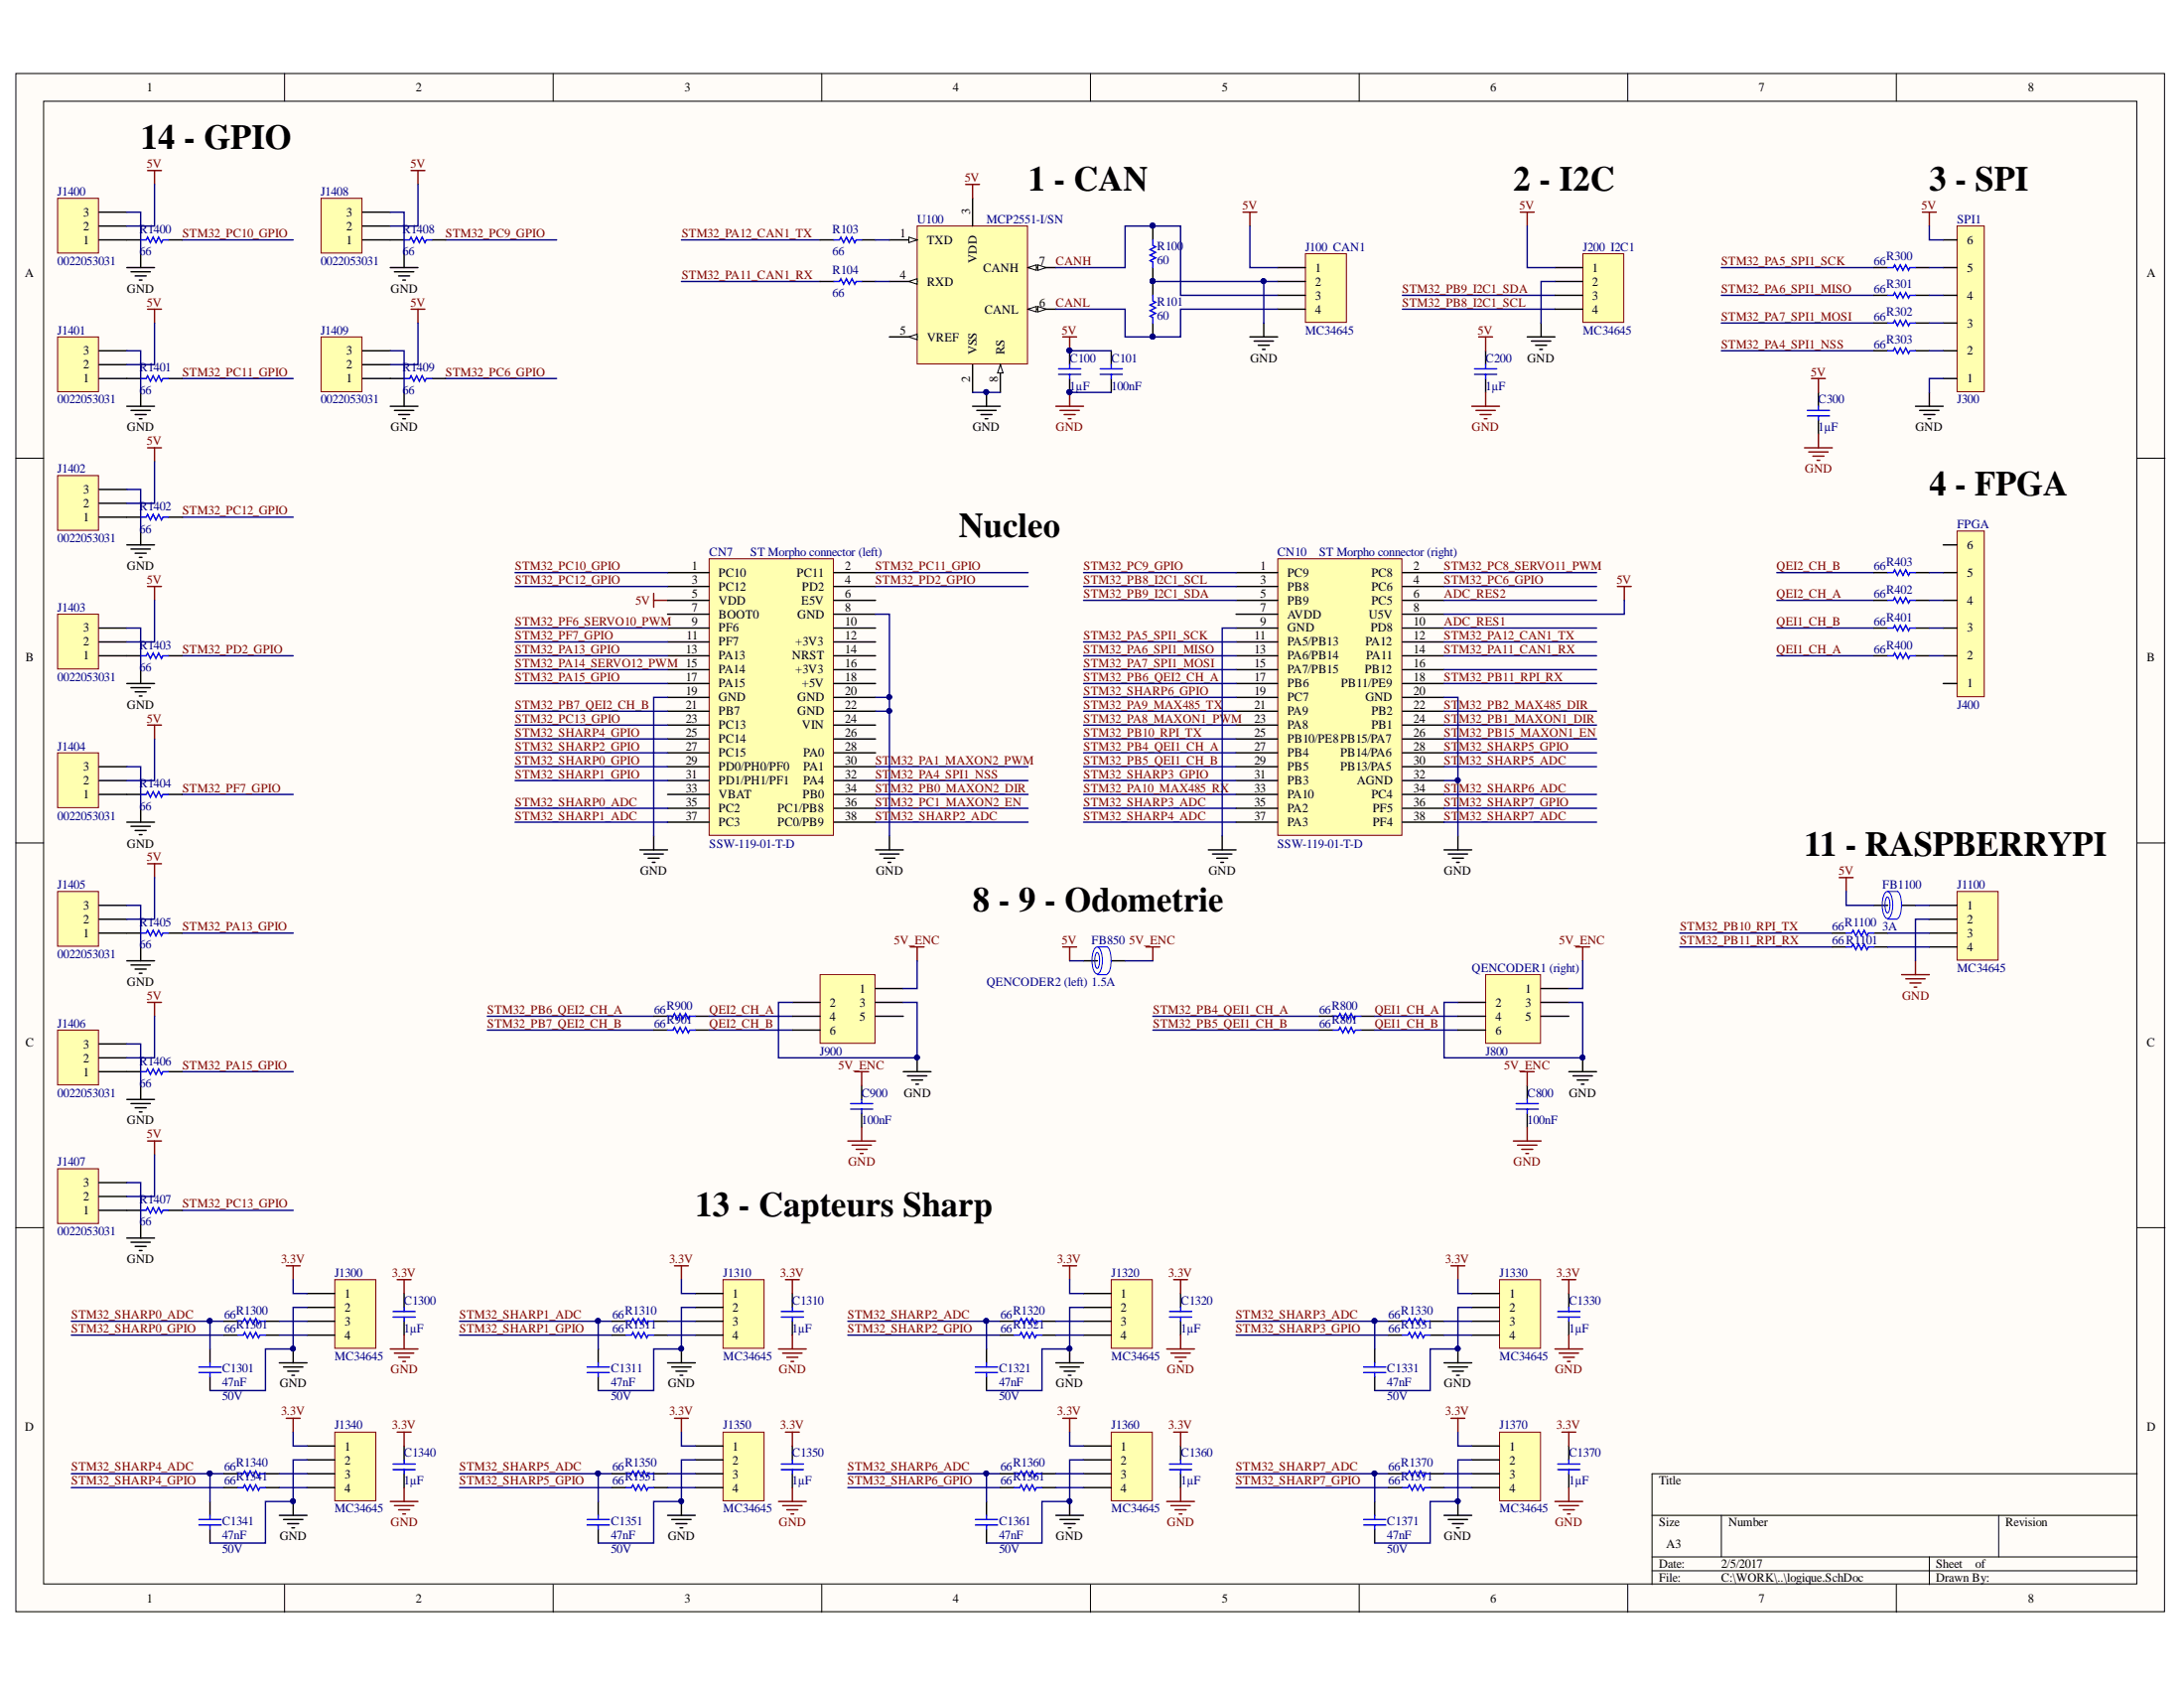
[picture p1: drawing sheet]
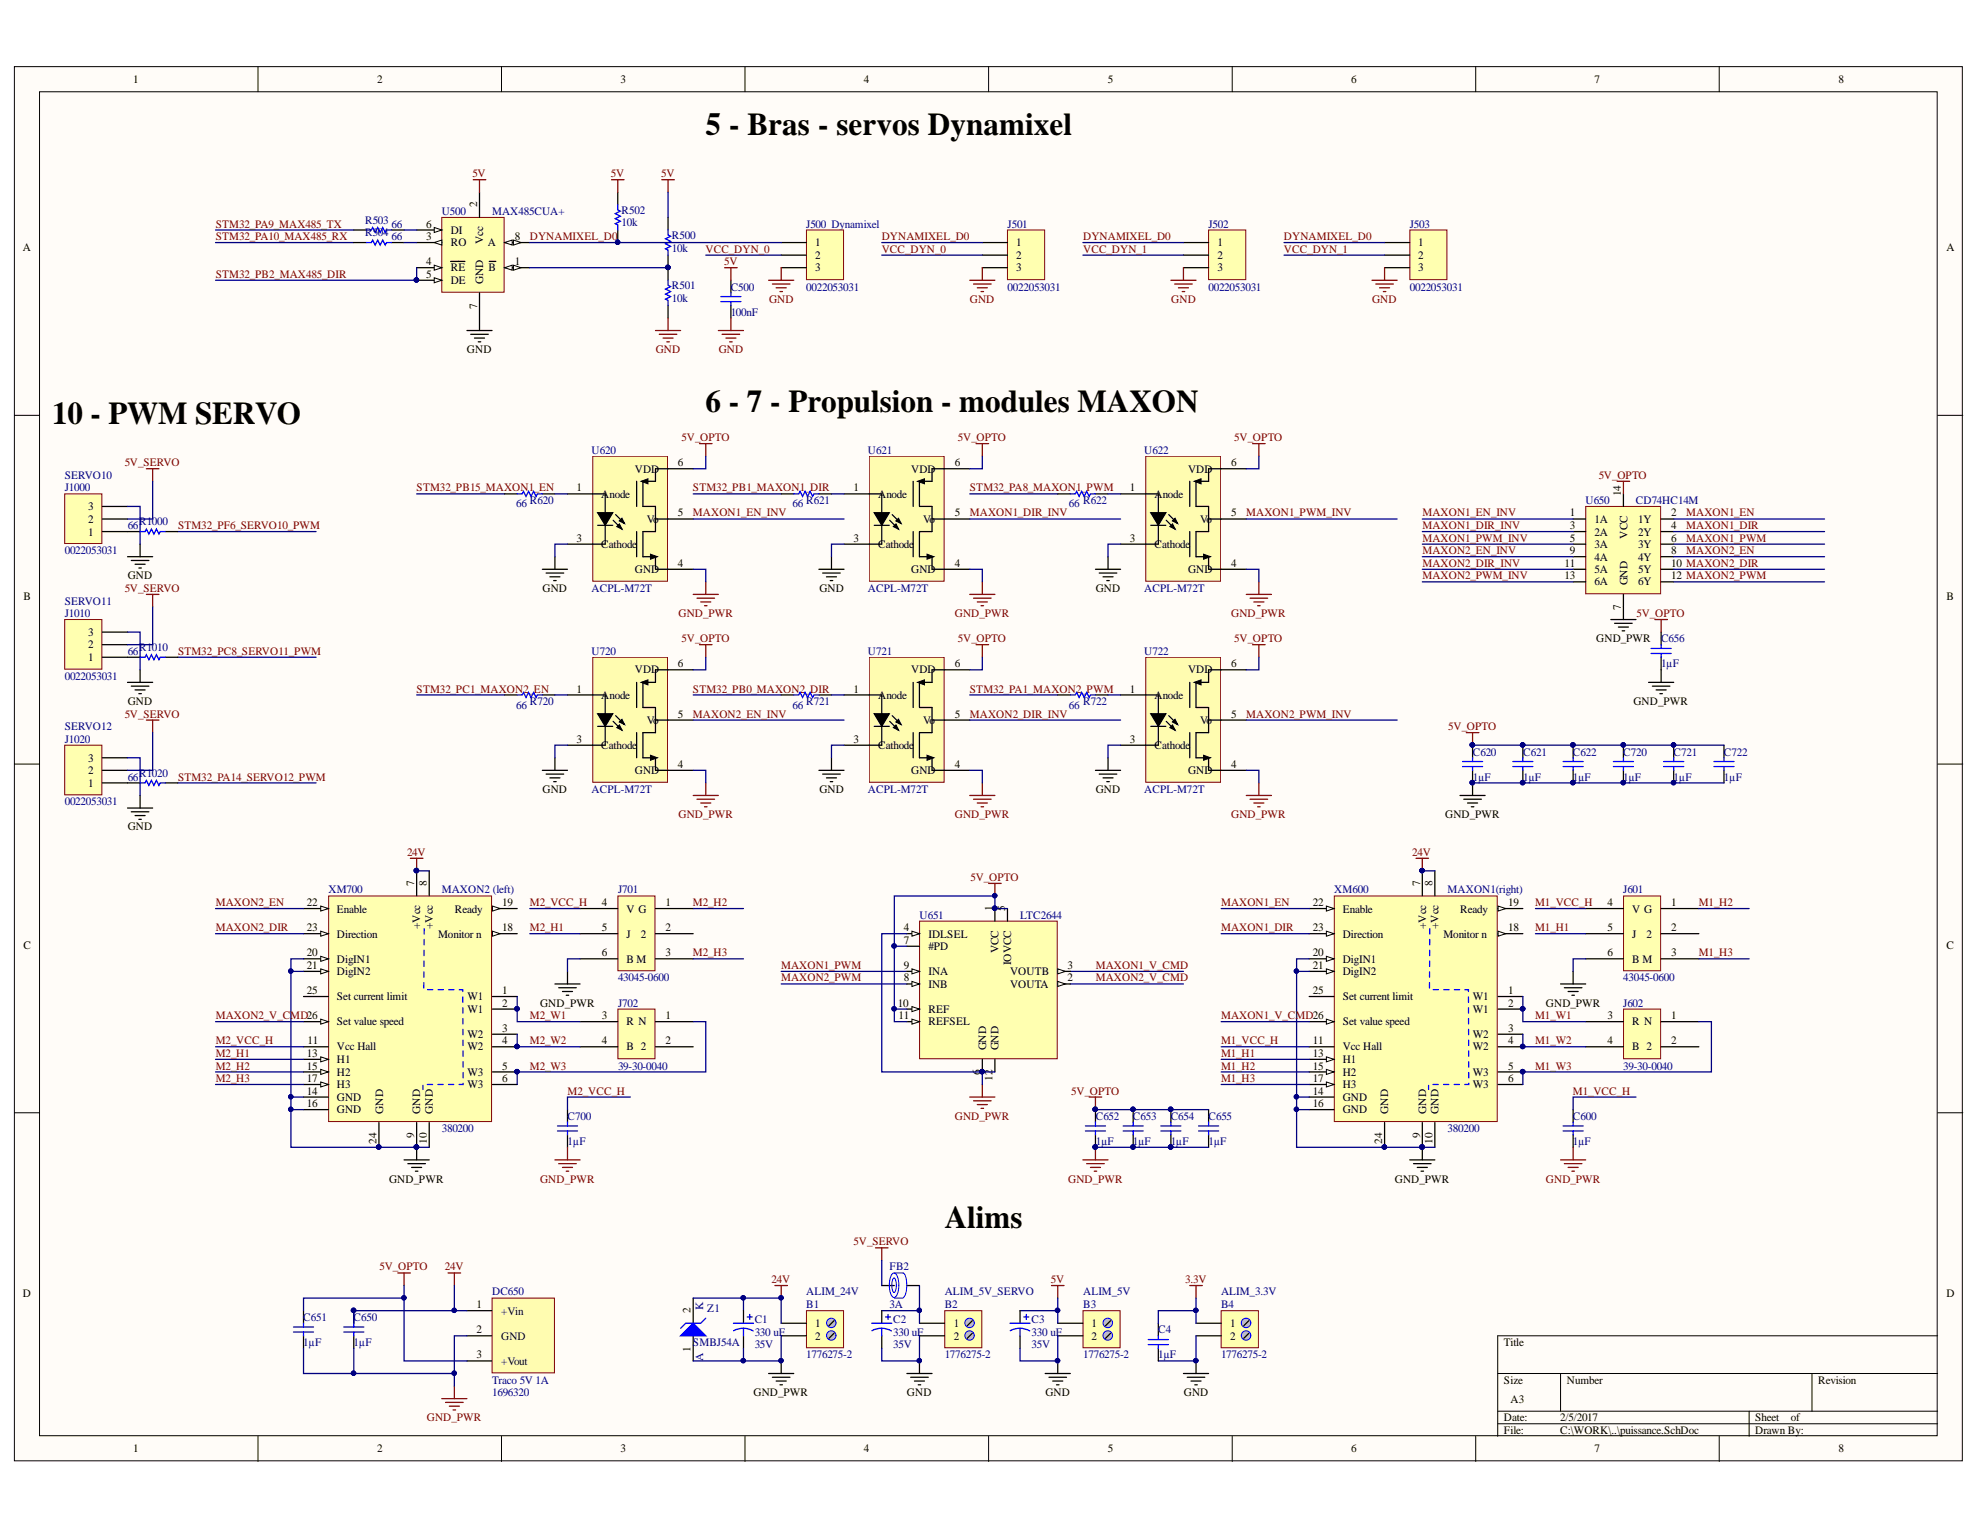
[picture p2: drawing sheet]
# Altium project Carte_GR_2017.PrjPcb
2 sheets, 159 parts. Net scope: global (net labels, ports and power ports of the same name join across sheets).
Board file: Carte_GR_2017.PcbDoc
Sheets:
  logique.SchDoc
  puissance.SchDoc

## Sheet logique.SchDoc
size A3

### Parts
C100  1µF  [C0805_N]
C101  100nF  [C0805_N]
C200  1µF  [C0805_N]
C300  1µF  [C0805_N]
C800  100nF  [C0805_N]
C900  100nF  [C0805_N]
C1300  1µF  [C0805_N]
C1301  47nF  RatedVoltage: 50V  [WCAP-CSGP_0603, 1.6x0.8x0.8]
C1310  1µF  [C0805_N]
C1311  47nF  RatedVoltage: 50V  [WCAP-CSGP_0603, 1.6x0.8x0.8]
C1320  1µF  [C0805_N]
C1321  47nF  RatedVoltage: 50V  [WCAP-CSGP_0603, 1.6x0.8x0.8]
C1330  1µF  [C0805_N]
C1331  47nF  RatedVoltage: 50V  [WCAP-CSGP_0603, 1.6x0.8x0.8]
C1340  1µF  [C0805_N]
C1341  47nF  RatedVoltage: 50V  [WCAP-CSGP_0603, 1.6x0.8x0.8]
C1350  1µF  [C0805_N]
C1351  47nF  RatedVoltage: 50V  [WCAP-CSGP_0603, 1.6x0.8x0.8]
C1360  1µF  [C0805_N]
C1361  47nF  RatedVoltage: 50V  [WCAP-CSGP_0603, 1.6x0.8x0.8]
C1370  1µF  [C0805_N]
C1371  47nF  RatedVoltage: 50V  [WCAP-CSGP_0603, 1.6x0.8x0.8]
CN7  SSW-119-01-T-D  [CONN RCPT .100" 38POS DUAL TIN]
CN10  SSW-119-01-T-D  [CONN RCPT .100" 38POS DUAL TIN]
FB850  RatedCurrent: 1.5A  [WE-CBF_0603_High Current]  (hidden comment: 742792624)
FB1100  RatedCurrent: 3A  [WE-CBF_0805_High Current]  (hidden comment: 742792023)
J100  MC34645  [HDR1X4]
J200  MC34645  [HDR1X4]
J300  22-03-2061  [22-03-2061]  (value not drawn)
J400  22-03-2061  [22-03-2061]  (value not drawn)
J800  (no value)  [690367280676]
J900  (no value)  [690367280676]
J1100  MC34645  [HDR1X4]
J1300  MC34645  [HDR1X4]
J1310  MC34645  [HDR1X4]
J1320  MC34645  [HDR1X4]
J1330  MC34645  [HDR1X4]
J1340  MC34645  [HDR1X4]
J1350  MC34645  [HDR1X4]
J1360  MC34645  [HDR1X4]
J1370  MC34645  [HDR1X4]
J1400  0022053031  [HDR1X3]
J1401  0022053031  [HDR1X3]
J1402  0022053031  [HDR1X3]
J1403  0022053031  [HDR1X3]
J1404  0022053031  [HDR1X3]
J1405  0022053031  [HDR1X3]
J1406  0022053031  [HDR1X3]
J1407  0022053031  [HDR1X3]
J1408  0022053031  [HDR1X3]
J1409  0022053031  [HDR1X3]
R100  60  [R0805_N]
R101  60  [R0805_N]
R103  66  [R0805_N]
R104  66  [R0805_N]
R300  66  [R0805_N]
R301  66  [R0805_N]
R302  66  [R0805_N]
R303  66  [R0805_N]
R400  66  [R0805_N]
R401  66  [R0805_N]
R402  66  [R0805_N]
R403  66  [R0805_N]
R800  66  [R0805_N]
R801  66  [R0805_N]
R900  66  [R0805_N]
R901  66  [R0805_N]
R1100  66  [R0805_N]
R1101  66  [R0805_N]
R1300  66  [R0805_N]
R1301  66  [R0805_N]
R1310  66  [R0805_N]
R1311  66  [R0805_N]
R1320  66  [R0805_N]
R1321  66  [R0805_N]
R1330  66  [R0805_N]
R1331  66  [R0805_N]
R1340  66  [R0805_N]
R1341  66  [R0805_N]
R1350  66  [R0805_N]
R1351  66  [R0805_N]
R1360  66  [R0805_N]
R1361  66  [R0805_N]
R1370  66  [R0805_N]
R1371  66  [R0805_N]
R1400  66  [R0805_N]
R1401  66  [R0805_N]
R1402  66  [R0805_N]
R1403  66  [R0805_N]
R1404  66  [R0805_N]
R1405  66  [R0805_N]
R1406  66  [R0805_N]
R1407  66  [R0805_N]
R1408  66  [R0805_N]
R1409  66  [R0805_N]
U100  MCP2551-I/SN  [SO8_N]

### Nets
3.3V: C1300.2 C1310.2 C1320.2 C1330.2 C1340.2 C1350.2 C1360.2 C1370.2 J1300.1 J1310.1 J1320.1 J1330.1 J1340.1 J1350.1 J1360.1 J1370.1
5V: C100.2 C101.2 C200.2 C300.2 CN7.5(VDD) CN10.8(U5V) FB850.1 FB1100.1 J100.1 J200.1 J300.6 J1400.2 J1401.2 J1402.2 J1403.2 J1404.2 J1405.2 J1406.2 J1407.2 J1408.2 J1409.2 U100.3(VDD)
5V_ENC: C800.2 C900.2 FB850.2 J800.1 J900.1
GND: C100.1 C101.1 C200.1 C300.1 C800.1 C900.1 C1300.1 C1301.1 C1310.1 C1311.1 C1320.1 C1321.1 C1330.1 C1331.1 C1340.1 C1341.1 C1350.1 C1351.1 C1360.1 C1361.1 C1370.1 C1371.1 CN7.8(GND) CN7.19(GND) CN7.20(GND) CN7.22(GND) CN10.9(GND) CN10.20(GND) CN10.32(AGND) J100.2 J200.2 J300.1 J800.2 J800.3 J900.2 J900.3 J1100.2 J1300.2 J1310.2 J1320.2 J1330.2 J1340.2 J1350.2 J1360.2 J1370.2 J1400.3 J1401.3 J1402.3 J1403.3 J1404.3 J1405.3 J1406.3 J1407.3 J1408.3 J1409.3 R100.1 R101.2 U100.2(VSS) U100.8(RS)
ADC_RES1: CN10.10(PD8)
ADC_RES2: CN10.6(PC5)
CANH: J100.3 R100.2 U100.7(CANH)
CANL: J100.4 R101.1 U100.6(CANL)
QEI1_CH_A: J800.4 R400.2 R800.1
QEI1_CH_B: J800.6 R401.2 R801.1
QEI2_CH_A: J900.4 R402.2 R900.1
QEI2_CH_B: J900.6 R403.2 R901.1
STM32_PA1_MAXON2_PWM: CN7.30(PA1)
STM32_PA4_SPI1_NSS: CN7.32(PA4) R303.2
STM32_PA5_SPI1_SCK: CN10.11(PA5/PB13) R300.2
STM32_PA6_SPI1_MISO: CN10.13(PA6/PB14) R301.2
STM32_PA7_SPI1_MOSI: CN10.15(PA7/PB15) R302.2
STM32_PA8_MAXON1_PWM: CN10.23(PA8)
STM32_PA9_MAX485_TX: CN10.21(PA9)
STM32_PA10_MAX485_RX: CN10.33(PA10)
STM32_PA11_CAN1_RX: CN10.14(PA11) R104.2
STM32_PA12_CAN1_TX: CN10.12(PA12) R103.2
STM32_PA13_GPIO: CN7.13(PA13) R1405.1
STM32_PA14_SERVO12_PWM: CN7.15(PA14)
STM32_PA15_GPIO: CN7.17(PA15) R1406.1
STM32_PB0_MAXON2_DIR: CN7.34(PB0)
STM32_PB1_MAXON1_DIR: CN10.24(PB1)
STM32_PB2_MAX485_DIR: CN10.22(PB2)
STM32_PB4_QEI1_CH_A: CN10.27(PB4) R800.2
STM32_PB5_QEI1_CH_B: CN10.29(PB5) R801.2
STM32_PB6_QEI2_CH_A: CN10.17(PB6) R900.2
STM32_PB7_QEI2_CH_B: CN7.21(PB7) R901.2
STM32_PB8_I2C1_SCL: CN10.3(PB8) J200.4
STM32_PB9_I2C1_SDA: CN10.5(PB9) J200.3
STM32_PB10_RPI_TX: CN10.25(PB10/PE8) R1100.2
STM32_PB11_RPI_RX: CN10.18(PB11/PE9) R1101.2
STM32_PB15_MAXON1_EN: CN10.26(PB15/PA7)
STM32_PC1_MAXON2_EN: CN7.36(PC1/PB8)
STM32_PC6_GPIO: CN10.4(PC6) R1409.1
STM32_PC8_SERVO11_PWM: CN10.2(PC8)
STM32_PC9_GPIO: CN10.1(PC9) R1408.1
STM32_PC10_GPIO: CN7.1(PC10) R1400.1
STM32_PC11_GPIO: CN7.2(PC11) R1401.1
STM32_PC12_GPIO: CN7.3(PC12) R1402.1
STM32_PC13_GPIO: CN7.23(PC13) R1407.1
STM32_PD2_GPIO: CN7.4(PD2) R1403.1
STM32_PF6_SERVO10_PWM: CN7.9(PF6)
STM32_PF7_GPIO: CN7.11(PF7) R1404.1
STM32_SHARP0_ADC: C1301.2 CN7.35(PC2) R1300.2
STM32_SHARP0_GPIO: CN7.29(PD0/PH0/PF0) R1301.2
STM32_SHARP1_ADC: C1311.2 CN7.37(PC3) R1310.2
STM32_SHARP1_GPIO: CN7.31(PD1/PH1/PF1) R1311.2
STM32_SHARP2_ADC: C1321.2 CN7.38(PC0/PB9) R1320.2
STM32_SHARP2_GPIO: CN7.27(PC15) R1321.2
STM32_SHARP3_ADC: C1331.2 CN10.35(PA2) R1330.2
STM32_SHARP3_GPIO: CN10.31(PB3) R1331.2
STM32_SHARP4_ADC: C1341.2 CN10.37(PA3) R1340.2
STM32_SHARP4_GPIO: CN7.25(PC14) R1341.2
STM32_SHARP5_ADC: C1351.2 CN10.30(PB13/PA5) R1350.2
STM32_SHARP5_GPIO: CN10.28(PB14/PA6) R1351.2
STM32_SHARP6_ADC: C1361.2 CN10.34(PC4) R1360.2
STM32_SHARP6_GPIO: CN10.19(PC7) R1361.2
STM32_SHARP7_ADC: C1371.2 CN10.38(PF4) R1370.2
STM32_SHARP7_GPIO: CN10.36(PF5) R1371.2
NetFB1100_2: FB1100.2 J1100.1
NetJ300_2: J300.2 R303.1
NetJ300_3: J300.3 R302.1
NetJ300_4: J300.4 R301.1
NetJ300_5: J300.5 R300.1
NetJ400_2: J400.2 R400.1
NetJ400_3: J400.3 R401.1
NetJ400_4: J400.4 R402.1
NetJ400_5: J400.5 R403.1
NetJ1100_3: J1100.3 R1100.1
NetJ1100_4: J1100.4 R1101.1
NetJ1300_3: J1300.3 R1300.1
NetJ1300_4: J1300.4 R1301.1
NetJ1310_3: J1310.3 R1310.1
NetJ1310_4: J1310.4 R1311.1
NetJ1320_3: J1320.3 R1320.1
NetJ1320_4: J1320.4 R1321.1
NetJ1330_3: J1330.3 R1330.1
NetJ1330_4: J1330.4 R1331.1
NetJ1340_3: J1340.3 R1340.1
NetJ1340_4: J1340.4 R1341.1
NetJ1350_3: J1350.3 R1350.1
NetJ1350_4: J1350.4 R1351.1
NetJ1360_3: J1360.3 R1360.1
NetJ1360_4: J1360.4 R1361.1
NetJ1370_3: J1370.3 R1370.1
NetJ1370_4: J1370.4 R1371.1
NetJ1400_1: J1400.1 R1400.2
NetJ1401_1: J1401.1 R1401.2
NetJ1402_1: J1402.1 R1402.2
NetJ1403_1: J1403.1 R1403.2
NetJ1404_1: J1404.1 R1404.2
NetJ1405_1: J1405.1 R1405.2
NetJ1406_1: J1406.1 R1406.2
NetJ1407_1: J1407.1 R1407.2
NetJ1408_1: J1408.1 R1408.2
NetJ1409_1: J1409.1 R1409.2
NetR103_1: R103.1 U100.1(TXD)
NetR104_1: R104.1 U100.4(RXD)

Not connected (* = marked no-connect by the designer): CN7 6(E5V) 7(BOOT0) 10 12(+3V3) 14(NRST) 16(+3V3) 18(+5V) 24(VIN) 26 28(PA0) 33(VBAT); CN10 7(AVDD) 16(PB12); J400 1 6; J800 5; J900 5; U100 5(VREF)

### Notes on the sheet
- 14 - GPIO
- 1 - CAN
- (near J100) CAN1
- 2 - I2C
- (near J200) I2C1
- (near J300) 3 - SPI
- (near J300) SPI1
- (near J400) 4 - FPGA
- (near J400) FPGA
- (near CN7) ST Morpho connector (left)
- Nucleo
- (near CN10) ST Morpho connector (right)
- 11 - RASPBERRYPI
- 8 - 9 - Odometrie
- (near J900) QENCODER2 (left)
- (near J800) QENCODER1 (right)
- 13 - Capteurs Sharp

## Sheet puissance.SchDoc
size A3

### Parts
B1  1776275-2  [BORNIER_2V_3.5MM]
B2  1776275-2  [BORNIER_2V_3.5MM]
B3  1776275-2  [BORNIER_2V_3.5MM]
B4  1776275-2  [BORNIER_2V_3.5MM]
C1  330 uF  RatedVoltage: 35V  [WCAP-ATG8_10x12.5x5x0.6]
C2  330 uF  RatedVoltage: 35V  [WCAP-ATG8_10x12.5x5x0.6]
C3  330 uF  RatedVoltage: 35V  [WCAP-ATG8_10x12.5x5x0.6]
C4  1µF  [C0805_N]
C500  100nF  [C0805_N]
C600  1µF  [C0805_N]
C620  1µF  [C0805_N]
C621  1µF  [C0805_N]
C622  1µF  [C0805_N]
C650  1µF  [C0805_N]
C651  1µF  [C0805_N]
C652  1µF  [C0805_N]
C653  1µF  [C0805_N]
C654  1µF  [C0805_N]
C655  1µF  [C0805_N]
C656  1µF  [C0805_N]
C700  1µF  [C0805_N]
C720  1µF  [C0805_N]
C721  1µF  [C0805_N]
C722  1µF  [C0805_N]
DC650  Traco 5V 1A  Supplier Part Number 1: 1696320  [TSR1]
FB2  RatedCurrent: 3A  [WE-CBF_0805_High Current]  (hidden comment: 742792023)
J500  0022053031  [HDR1X3]
J501  0022053031  [HDR1X3]
J502  0022053031  [HDR1X3]
J503  0022053031  [HDR1X3]
J601  43045-0600  [43045-0600]
J602  39-30-0040  [39-30-0040]
J701  43045-0600  [43045-0600]
J702  39-30-0040  [39-30-0040]
J1000  0022053031  [HDR1X3]
J1010  0022053031  [HDR1X3]
J1020  0022053031  [HDR1X3]
R500  10k  [R0805_N]
R501  10k  [R0805_N]
R502  10k  [R0805_N]
R503  66  [R0805_N]
R504  66  [R0805_N]
R620  66  [R0805_N]
R621  66  [R0805_N]
R622  66  [R0805_N]
R720  66  [R0805_N]
R721  66  [R0805_N]
R722  66  [R0805_N]
R1000  66  [R0805_N]
R1010  66  [R0805_N]
R1020  66  [R0805_N]
U500  MAX485CUA+  [MMAX-8]
U620  ACPL-M72T  [ACPL-M72T]
U621  ACPL-M72T  [ACPL-M72T]
U622  ACPL-M72T  [ACPL-M72T]
U650  CD74HC14M  [SOIC127P600X175-14N]
U651  LTC2644  [MSOP-12_LTC2644]
U720  ACPL-M72T  [ACPL-M72T]
U721  ACPL-M72T  [ACPL-M72T]
U722  ACPL-M72T  [ACPL-M72T]
XM600  380200  [380200]
XM700  380200  [380200]
Z1  SMBJ54A  [SMA Diode (DO-214AA)]

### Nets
3.3V: B4.1 C4.2
5V: B3.1 C3.1 C500.2 R500.2 R502.2 U500.2(Vcc)
5V_OPTO: C620.2 C621.2 C622.2 C651.2 C652.2 C653.2 C654.2 C655.2 C656.2 C720.2 C721.2 C722.2 DC650.3(+Vout) U620.6(VDD) U621.6(VDD) U622.6(VDD) U650.14(VCC) U651.1(VCC) U651.5(IOVCC) U651.7(#PD) U651.10(REF) U651.11(REFSEL) U720.6(VDD) U721.6(VDD) U722.6(VDD)
5V_SERVO: FB2.1 J1000.2 J1010.2 J1020.2
24V: B1.1 C1.1 C650.2 DC650.1(+Vin) XM600.7(+Vcc) XM600.8(+Vcc) XM700.7(+Vcc) XM700.8(+Vcc) Z1.2
GND: B2.2 B3.2 B4.2 C2.2 C3.2 C4.1 C500.1 J500.3 J501.3 J502.3 J503.3 J1000.3 J1010.3 J1020.3 R501.1 U500.7(GND) U620.3(Cathode) U621.3(Cathode) U622.3(Cathode) U720.3(Cathode) U721.3(Cathode) U722.3(Cathode)
GND_PWR: B1.2 C1.2 C600.1 C620.1 C621.1 C622.1 C650.1 C651.1 C652.1 C653.1 C654.1 C655.1 C656.1 C700.1 C720.1 C721.1 C722.1 DC650.2(GND) J601.6(B) J701.6(B) U620.4(GND) U621.4(GND) U622.4(GND) U650.7(GND) U651.4(IDLSEL) U651.6(GND) U651.12(GND) U720.4(GND) U721.4(GND) U722.4(GND) XM600.9(GND) XM600.10(GND) XM600.14(GND) XM600.16(GND) XM600.20(DigIN1) XM600.21(DigIN2) XM600.24(GND) XM700.9(GND) XM700.10(GND) XM700.14(GND) XM700.16(GND) XM700.20(DigIN1) XM700.21(DigIN2) XM700.24(GND) Z1.1
DYNAMIXEL_D0: J500.1 J501.1 J502.1 J503.1 R502.1 U500.8(A)
M1_H1: J601.5(J) XM600.13(H1)
M1_H2: J601.1(G) XM600.15(H2)
M1_H3: J601.3(M) XM600.17(H3)
M1_VCC_H: C600.2 J601.4(V) XM600.11(Vcc_Hall)
M1_W1: J602.3(R) XM600.1(W1) XM600.2(W1)
M1_W2: J602.4(B) XM600.3(W2) XM600.4(W2)
M1_W3: J602.1(N) XM600.5(W3) XM600.6(W3)
M2_H1: J701.5(J) XM700.13(H1)
M2_H2: J701.1(G) XM700.15(H2)
M2_H3: J701.3(M) XM700.17(H3)
M2_VCC_H: C700.2 J701.4(V) XM700.11(Vcc_Hall)
M2_W1: J702.3(R) XM700.1(W1) XM700.2(W1)
M2_W2: J702.4(B) XM700.3(W2) XM700.4(W2)
M2_W3: J702.1(N) XM700.5(W3) XM700.6(W3)
MAXON1_DIR: U650.4(2Y) XM600.23(Direction)
MAXON1_DIR_INV: U621.5(Vo) U650.3(2A)
MAXON1_EN: U650.2(1Y) XM600.22(Enable)
MAXON1_EN_INV: U620.5(Vo) U650.1(1A)
MAXON1_PWM: U650.6(3Y) U651.9(INA)
MAXON1_PWM_INV: U622.5(Vo) U650.5(3A)
MAXON1_V_CMD: U651.3(VOUTB) XM600.26(Set_value_speed)
MAXON2_DIR: U650.10(5Y) XM700.23(Direction)
MAXON2_DIR_INV: U650.11(5A) U721.5(Vo)
MAXON2_EN: U650.8(4Y) XM700.22(Enable)
MAXON2_EN_INV: U650.9(4A) U720.5(Vo)
MAXON2_PWM: U650.12(6Y) U651.8(INB)
MAXON2_PWM_INV: U650.13(6A) U722.5(Vo)
MAXON2_V_CMD: U651.2(VOUTA) XM700.26(Set_value_speed)
STM32_PA1_MAXON2_PWM: R722.1
STM32_PA8_MAXON1_PWM: R622.1
STM32_PA9_MAX485_TX: R503.2
STM32_PA10_MAX485_RX: R504.2
STM32_PA14_SERVO12_PWM: R1020.1
STM32_PB0_MAXON2_DIR: R721.1
STM32_PB1_MAXON1_DIR: R621.1
STM32_PB2_MAX485_DIR: U500.4(~{RE}) U500.5(DE)
STM32_PB15_MAXON1_EN: R620.1
STM32_PC1_MAXON2_EN: R720.1
STM32_PC8_SERVO11_PWM: R1010.1
STM32_PF6_SERVO10_PWM: R1000.1
VCC_DYN_0: J500.2 J501.2
VCC_DYN_1: J502.2 J503.2
NetB2_1: B2.1 C2.1 FB2.2
NetJ1000_1: J1000.1 R1000.2
NetJ1010_1: J1010.1 R1010.2
NetJ1020_1: J1020.1 R1020.2
NetR500_1: R500.1 R501.2 U500.1(~{B})
NetR503_1: R503.1 U500.6(DI)
NetR504_1: R504.1 U500.3(RO)
NetR620_2: R620.2 U620.1(Anode)
NetR621_2: R621.2 U621.1(Anode)
NetR622_2: R622.2 U622.1(Anode)
NetR720_2: R720.2 U720.1(Anode)
NetR721_2: R721.2 U721.1(Anode)
NetR722_2: R722.2 U722.1(Anode)

Not connected (* = marked no-connect by the designer): J601 2; J602 2; J701 2; J702 2; XM600 12(nc) 18(Monitor_n) 19(Ready) 25(Set_current_limit); XM700 12(nc) 18(Monitor_n) 19(Ready) 25(Set_current_limit)

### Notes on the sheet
- 5 - Bras - servos Dynamixel
- (near J500) Dynamixel
- 6 - 7 - Propulsion - modules MAXON
- 10 - PWM SERVO
- (near J1000) SERVO10
- (near J1010) SERVO11
- (near J1020) SERVO12
- (near XM700) MAXON2 (left)
- (near XM600) MAXON1(right)
- Alims
- ALIM_24V
- ALIM_5V_SERVO
- (near B3) ALIM_5V
- (near B4) ALIM_3.3V

## Nets that join several sheets
3.3V: logique (16 pins), puissance (B4.1 C4.2)
5V: logique (22 pins), puissance (6 pins)
GND: logique (59 pins), puissance (22 pins)
STM32_PA1_MAXON2_PWM: logique (CN7.30), puissance (R722.1)
STM32_PA8_MAXON1_PWM: logique (CN10.23), puissance (R622.1)
STM32_PA9_MAX485_TX: logique (CN10.21), puissance (R503.2)
STM32_PA10_MAX485_RX: logique (CN10.33), puissance (R504.2)
STM32_PA14_SERVO12_PWM: logique (CN7.15), puissance (R1020.1)
STM32_PB0_MAXON2_DIR: logique (CN7.34), puissance (R721.1)
STM32_PB1_MAXON1_DIR: logique (CN10.24), puissance (R621.1)
STM32_PB2_MAX485_DIR: logique (CN10.22), puissance (U500.4 U500.5)
STM32_PB15_MAXON1_EN: logique (CN10.26), puissance (R620.1)
STM32_PC1_MAXON2_EN: logique (CN7.36), puissance (R720.1)
STM32_PC8_SERVO11_PWM: logique (CN10.2), puissance (R1010.1)
STM32_PF6_SERVO10_PWM: logique (CN7.9), puissance (R1000.1)
